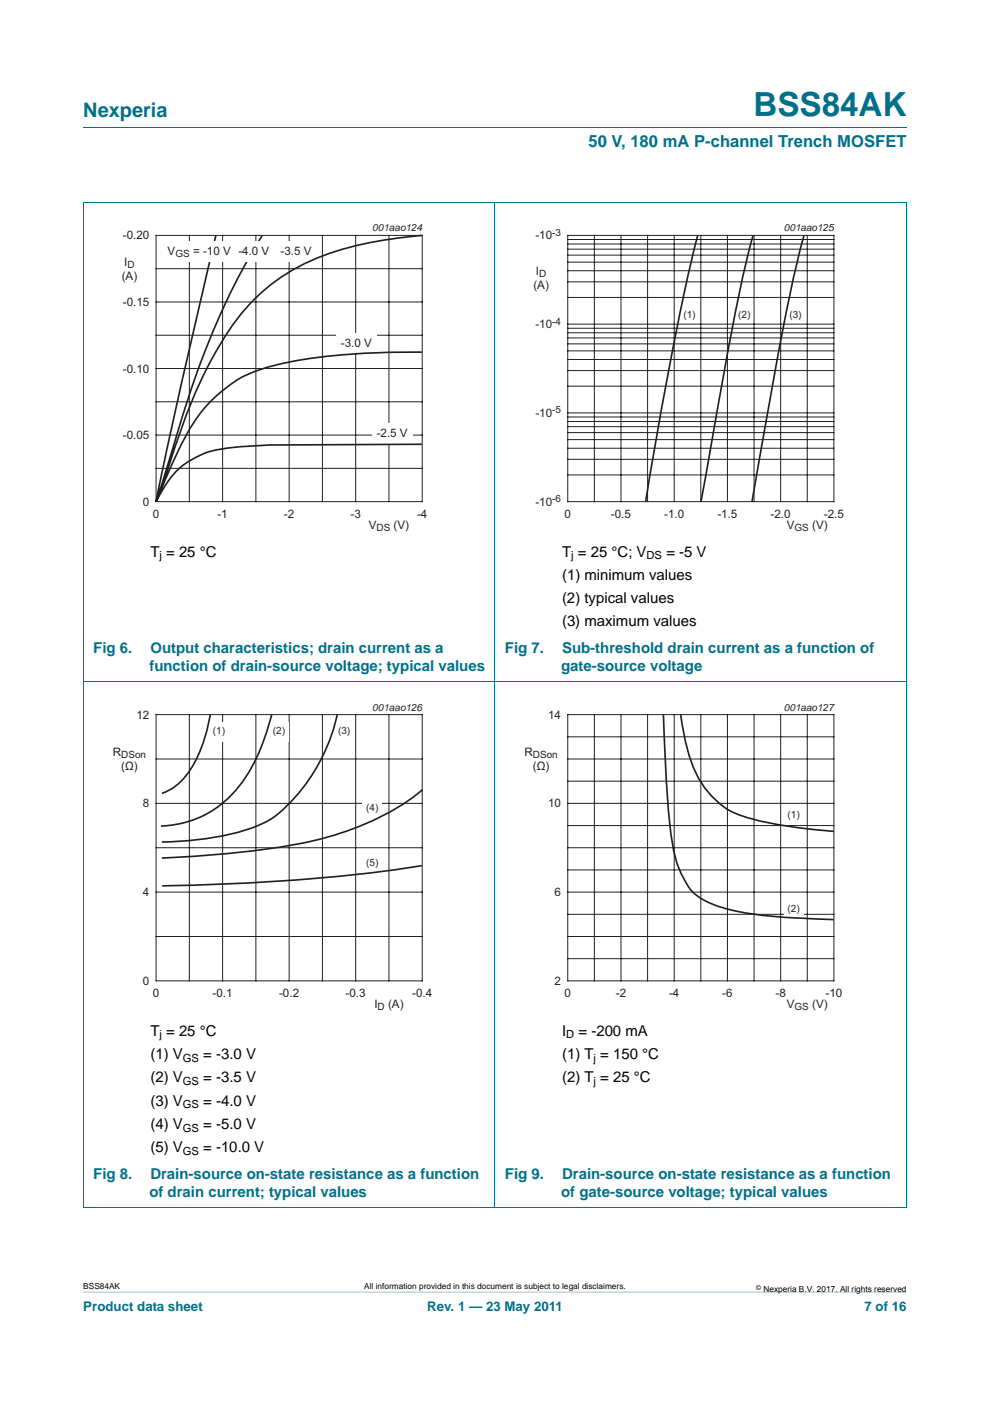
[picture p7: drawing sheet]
<svg xmlns="http://www.w3.org/2000/svg" width="210mm" height="297mm" viewBox="0 0 210 297" stroke-linecap="round" stroke-linejoin="round" font-family="sans-serif">
<path d="M17.7 273.9l174.6 .1z" fill="#00708a"/>
<path d="M17.7 27h174.6M17.6 42.9h174.7M17.7 42.9v213M105 42.8v213.2M192.3 42.9v213M17.6 144.5h174.7M17.6 255.9h174.7" fill="none" stroke="#00708a" stroke-width=".21"/>
<path d="M20.4 47.1h81.9v66.3h-81.9z" fill="none" stroke="#fff" stroke-width=".21"/>
<g fill="none" stroke="#231f20" stroke-width=".21">
<path d="M33.1 49.9h56.5v56.5h-56.5zM33.1 57h56.5M40.2 49.9v56.5M47.2 49.9v56.5M54.3 49.9v56.5M61.3 49.9v56.5M68.4 49.9v56.5M75.4 49.9v56.5M82.5 49.9v56.5M33.1 78.1h56.5M33.1 71.1h56.5M33.1 64h56.5"/>
<path d="M33.1 99.3h56.5M33.1 92.2h56.5M33.1 85.2h56.5"/>
</g>
<g fill="#fff">
<path d="M58.5 51.2h8.6v4.4h-8.6z"/>
<path d="M71.3 70.7h8.6v4.3h-8.6z"/>
<path d="M79 89.8h8.5v4.3h-8.5z"/>
</g>
<path d="M45.8 49.9l-1.7 7a1660.7 1660.7 0 0 0-11 49.5M55.6 49.9a166.2 166.2 0 0 0-18.3 42.8l-4.2 13.7M89.6 49.9a70.2 70.2 0 0 0-25.6 6.3 40.5 40.5 0 0 0-16.9 16.2 123.8 123.8 0 0 0-11.8 28.1l-2.2 5.9M89.5 74.7h-1.8a136.6 136.6 0 0 0-29 2.6 28 28 0 0 0-17.5 12.1 97.8 97.8 0 0 0-8.1 17M89.5 94.2l-31.2 .1a67.6 67.6 0 0 0-14.2 1.5 16.9 16.9 0 0 0-10.1 8.9l-.9 1.7" fill="none" stroke="#231f20" stroke-width=".35"/>
<g fill="#fff">
<path d="M34.6 51.2h15.3v4.4h-15.3z"/>
<path d="M49.6 51.2h8.6v4.4h-8.6z"/>
</g>
<path d="M107.7 47.1h81.9v66.3h-81.9zM20.4 148.7h81.9v66.3h-81.9z" fill="none" stroke="#fff" stroke-width=".21"/>
<g fill="none" stroke="#231f20" stroke-width=".21">
<path d="M120.4 49.9h56.5v56.5h-56.5zM120.4 59.8h56.5M120.4 57.4h56.5M120.4 55.6h56.5M120.4 54.1h56.5M120.4 52.8h56.5M120.4 51.7h56.5M120.4 50.8h56.5M126.1 49.9v56.5M131.7 49.9v56.5M137.4 49.9v56.5M143 49.9v56.5"/>
<path d="M148.6 49.9v56.5M154.3 49.9v56.5M159.9 49.9v56.5M165.6 49.9v56.5M171.2 49.9v56.5M120.4 78.6h56.5M120.4 76.2h56.5M120.4 74.4h56.5M120.4 72.9h56.5M120.4 71.6h56.5M120.4 70.6h56.5M120.4 69.6h56.5"/>
<path d="M120.4 68.7h56.5M120.4 63.1h56.5M120.4 97.4h56.5M120.4 95h56.5M120.4 93.2h56.5M120.4 91.7h56.5M120.4 90.5h56.5M120.4 89.4h56.5M120.4 88.4h56.5M120.4 87.5h56.5M120.4 81.9h56.5M120.4 100.7h56.5"/>
<path d="M33.1 151.5h56.5v56.5h-56.5zM40.2 151.5v56.5M47.2 151.5v56.5M54.3 151.5v56.5M61.3 151.5v56.5M68.4 151.5v56.5M75.4 151.5v56.5M82.5 151.5v56.5M33.1 160.9h56.5M33.1 170.3h56.5M33.1 179.7h56.5M33.1 189.1h56.5"/>
<path d="M33.1 198.6h56.5"/>
</g>
<path d="M148 49.9a739.7 739.7 0 0 0-11.1 56.5M159.7 49.9a484.3 484.3 0 0 0-8.2 40.6l-2.8 15.9M170.5 49.9a508.2 508.2 0 0 0-8.7 43.5l-2.3 13" fill="none" stroke="#231f20" stroke-width=".35"/>
<g fill="#fff">
<path d="M44.4 153.2h4.2v4h-4.2z"/>
<path d="M57.1 153.2h4.2v4h-4.2z"/>
<path d="M70.9 153.2h4.2v4h-4.2z"/>
<path d="M76.8 169.3h4.3v4.1h-4.3z"/>
<path d="M76.8 181h4.3v4.1h-4.3z"/>
</g>
<path d="M44.6 151.5a31.4 31.4 0 0 1-4.9 12.6 11.2 11.2 0 0 1-5.4 4.1M57.6 151.5a40.8 40.8 0 0 1-7.7 16.2 21.5 21.5 0 0 1-15.8 7.4M71.5 151.5a38.4 38.4 0 0 1-13.4 21.7 35.2 35.2 0 0 1-14.3 4.6l-3.7 .4-5.8 .3M89.6 167.4a48.2 48.2 0 0 1-17.3 9.2 119.2 119.2 0 0 1-26.4 4.6l-11.6 .7M89.5 183.5a322.7 322.7 0 0 1-42.1 3.9l-13 .4" fill="none" stroke="#231f20" stroke-width=".35"/>
<g fill="none" stroke="#231f20" stroke-width=".21">
<path d="M120.4 151.5h56.5v56.5h-56.5zM120.4 156.2h56.5M126.1 151.5v56.5M131.7 151.5v56.5M137.4 151.5v56.5M143 151.5v56.5M148.6 151.5v56.5M154.3 151.5v56.5M159.9 151.5v56.5M165.6 151.5v56.5M171.2 151.5v56.5M120.4 160.9h56.5"/>
<path d="M120.4 170.3h56.5M120.4 179.7h56.5M120.4 165.6h56.5M120.4 175h56.5M120.4 189.1h56.5M120.4 198.6h56.5M120.4 184.4h56.5M120.4 193.8h56.5M120.4 203.3h56.5"/>
</g>
<path d="M107.7 148.7h81.9v66.3h-81.9z" fill="none" stroke="#fff" stroke-width=".21"/>
<g fill="#fff">
<path d="M166.2 170.8h4.3v4.1h-4.3z"/>
<path d="M166.2 190.7h4.3v4.1h-4.3z"/>
</g>
<path d="M140.7 151.5a272.9 272.9 0 0 0 1.8 26.4 21.8 21.8 0 0 0 4.2 11 17.1 17.1 0 0 0 8.8 4.1 120.7 120.7 0 0 0 21.4 2M144.4 151.5a37.9 37.9 0 0 0 4.2 14.2 17.1 17.1 0 0 0 11.3 8.1 106.7 106.7 0 0 0 17 2.5" fill="none" stroke="#231f20" stroke-width=".35"/>
<text font-size="7" fill="#00708a" x="159.8" y="24.6">BSS84AK</text>
<text font-size="4.2" fill="#00708a" x="17.7" y="24.9">Nexperia</text>
<text font-size="3.5" fill="#00708a" x="124.8" y="31.1">50 V, 180 mA P-channel Trench MOSFET</text>
<g font-size="3.2">
<text x="31.9" y="118">T = 25 °C</text>
<text x="119.2" y="118">T = 25 °C; V</text>
<text x="141.3" y="118">= -5 V</text>
<text x="119.2" y="122.9">(1) minimum values</text>
<text x="119.2" y="127.9">(2) typical values</text>
<text x="119.2" y="132.8">(3) maximum values</text>
<text x="31.9" y="219.6">T = 25 °C</text>
<text x="119.2" y="219.6">I</text>
<text x="122.7" y="219.6">= -200 mA</text>
<text x="31.9" y="224.5">(1) V</text>
<text x="43.1" y="224.5">= -3.0 V</text>
<text x="119.2" y="224.5">(1) T = 150 °C</text>
<text x="31.9" y="229.5">(2) V</text>
<text x="43.1" y="229.5">= -3.5 V</text>
<text x="119.2" y="229.5">(2) T = 25 °C</text>
<text x="31.9" y="234.4">(3) V</text>
<text x="31.9" y="239.4">(4) V</text>
<text x="43.1" y="234.4">= -4.0 V</text>
<text x="43.1" y="239.4">= -5.0 V</text>
<text x="31.9" y="244.3">(5) V</text>
<text x="43.1" y="244.3">= -10.0 V</text>
</g>
<g font-size="3.2" fill="#00708a">
<text x="19.8" y="138.4">Fig 6.</text>
<text x="31.7" y="142.3">function of drain-source voltage; typical values</text>
<text x="31.9" y="138.4">Output characteristics; drain current as a</text>
<text x="107.1" y="138.4">Fig 7.</text>
<text x="119" y="142.3">gate-source voltage</text>
<text x="119.2" y="138.4">Sub-threshold drain current as a function of</text>
<text x="19.8" y="249.9">Fig 8.</text>
<text x="31.9" y="249.9">Drain-source on-state resistance as a function</text>
<text x="107.1" y="249.9">Fig 9.</text>
<text x="119.2" y="249.9">Drain-source on-state resistance as a function</text>
<text x="31.7" y="253.8">of drain current; typical values</text>
<text x="119" y="253.8">of gate-source voltage; typical values</text>
</g>
<g font-size="2.8" fill="#00708a">
<text x="17.7" y="277.9">Product data sheet</text>
<text x="90.6" y="277.9">Rev. 1 — 23 May 2011</text>
<text x="183.4" y="277.9">7 of 16</text>
</g>
<g font-size="2.5" fill="#231f20">
<text x="26.1" y="50.8">-0.20</text>
<text x="113.6" y="50.8">-10</text>
<text x="25.8" y="59.3">(A)</text>
<text x="26.4" y="56.3">I</text>
<text x="35.5" y="54">V</text>
<text x="40.9" y="54">= -10 V</text>
<text x="50.6" y="54">-4.0 V</text>
<text x="59.5" y="54">-3.5 V</text>
<text x="113.7" y="58.3">I</text>
<text x="26.1" y="64.9">-0.15</text>
<text x="113.1" y="61.3">(A)</text>
<text x="113.6" y="69.6">-10</text>
<text x="72.3" y="73.5">-3.0 V</text>
<text x="26.1" y="79">-0.10</text>
<text x="113.6" y="88.4">-10</text>
<text x="26.1" y="93.1">-0.05</text>
<text x="79.9" y="92.6">-2.5 V</text>
<text x="30.3" y="107.2">0</text>
<text x="113.6" y="107.2">-10</text>
<text x="32.4" y="109.7">0</text>
<text x="46.1" y="109.7">-1</text>
<text x="60.2" y="109.7">-2</text>
<text x="74.3" y="109.7">-3</text>
<text x="78.2" y="112.1">V</text>
<text x="83.5" y="112.1">(V)</text>
<text x="88.5" y="109.7">-4</text>
<text x="119.7" y="109.7">0</text>
<text x="129.6" y="109.7">-0.5</text>
<text x="140.9" y="109.7">-1.0</text>
<text x="152.2" y="109.7">-1.5</text>
<text x="163.4" y="109.7">-2.0</text>
<text x="166.9" y="112.1">V</text>
<text x="172.3" y="112.1">(V)</text>
<text x="174.7" y="109.7">-2.5</text>
<text x="28.9" y="152.4">12</text>
<text x="116.3" y="152.4">14</text>
<text x="23.9" y="160.3">R</text>
<text x="111.2" y="160.3">R</text>
<text x="25.7" y="163.2">(Ω)</text>
<text x="113" y="163.2">(Ω)</text>
<text x="30.3" y="171.2">8</text>
<text x="116.3" y="171.2">10</text>
<text x="30.3" y="190">4</text>
<text x="117.6" y="190">6</text>
<text x="30.3" y="208.8">0</text>
<text x="117.6" y="208.8">2</text>
<text x="32.4" y="211.3">0</text>
<text x="45.1" y="211.3">-0.1</text>
<text x="59.2" y="211.3">-0.2</text>
<text x="73.3" y="211.3">-0.3</text>
<text x="79.4" y="213.7">I</text>
<text x="82.3" y="213.7">(A)</text>
<text x="87.4" y="211.3">-0.4</text>
<text x="119.7" y="211.3">0</text>
<text x="130.6" y="211.3">-2</text>
<text x="141.9" y="211.3">-4</text>
<text x="153.2" y="211.3">-6</text>
<text x="164.5" y="211.3">-8</text>
<text x="166.9" y="213.7">V</text>
<text x="172.3" y="213.7">(V)</text>
<text x="175.1" y="211.3">-10</text>
</g>
<g font-size="2.4">
<text x="33.8" y="118.6">j</text>
<text x="121.2" y="118.6">j</text>
<text x="137.1" y="118.6">DS</text>
<text x="33.8" y="220.2">j</text>
<text x="120.1" y="220.2">D</text>
<text x="38.8" y="225.1">GS</text>
<text x="125.9" y="225.1">j</text>
<text x="38.8" y="230.1">GS</text>
<text x="125.9" y="230.1">j</text>
<text x="38.8" y="235">GS</text>
<text x="38.8" y="239.9">GS</text>
<text x="38.8" y="244.9">GS</text>
</g>
<g font-size="2.1" fill="#231f20">
<text x="79" y="49.1">001aao124</text>
<text x="117.1" y="50">-3</text>
<text x="166.3" y="49.1">001aao125</text>
<text x="27" y="56.8">D</text>
<text x="37.2" y="54.5">GS</text>
<text x="114.4" y="58.8">D</text>
<text x="117.1" y="68.8">-4</text>
<text x="145" y="67.5">(1)</text>
<text x="156.6" y="67.4">(2)</text>
<text x="167.4" y="67.4">(3)</text>
<text x="117.1" y="87.6">-5</text>
<text x="117.1" y="106.5">-6</text>
<text x="79.9" y="112.6">DS</text>
<text x="168.5" y="112.6">GS</text>
<text x="45.2" y="155.7">(1)</text>
<text x="57.9" y="155.7">(2)</text>
<text x="71.7" y="155.7">(3)</text>
<text x="79" y="150.7">001aao126</text>
<text x="166.3" y="150.7">001aao127</text>
<text x="25.7" y="160.8">DSon</text>
<text x="113" y="160.8">DSon</text>
<text x="77.7" y="171.9">(4)</text>
<text x="167.1" y="173.4">(1)</text>
<text x="77.7" y="183.6">(5)</text>
<text x="167.1" y="193.3">(2)</text>
<text x="80.1" y="214.2">D</text>
<text x="168.5" y="214.2">GS</text>
</g>
<g font-size="1.8">
<text x="17.7" y="273.3">BSS84AK</text>
<text x="77.3" y="273.3">All information provided in this document is subject to legal disclaimers.</text>
<text x="161.9" y="273.9">Nexperia B.V. 2017. All rights reserved</text>
</g>
<text font-size="1.4" x="160.4" y="273.4">©</text>
</svg>
